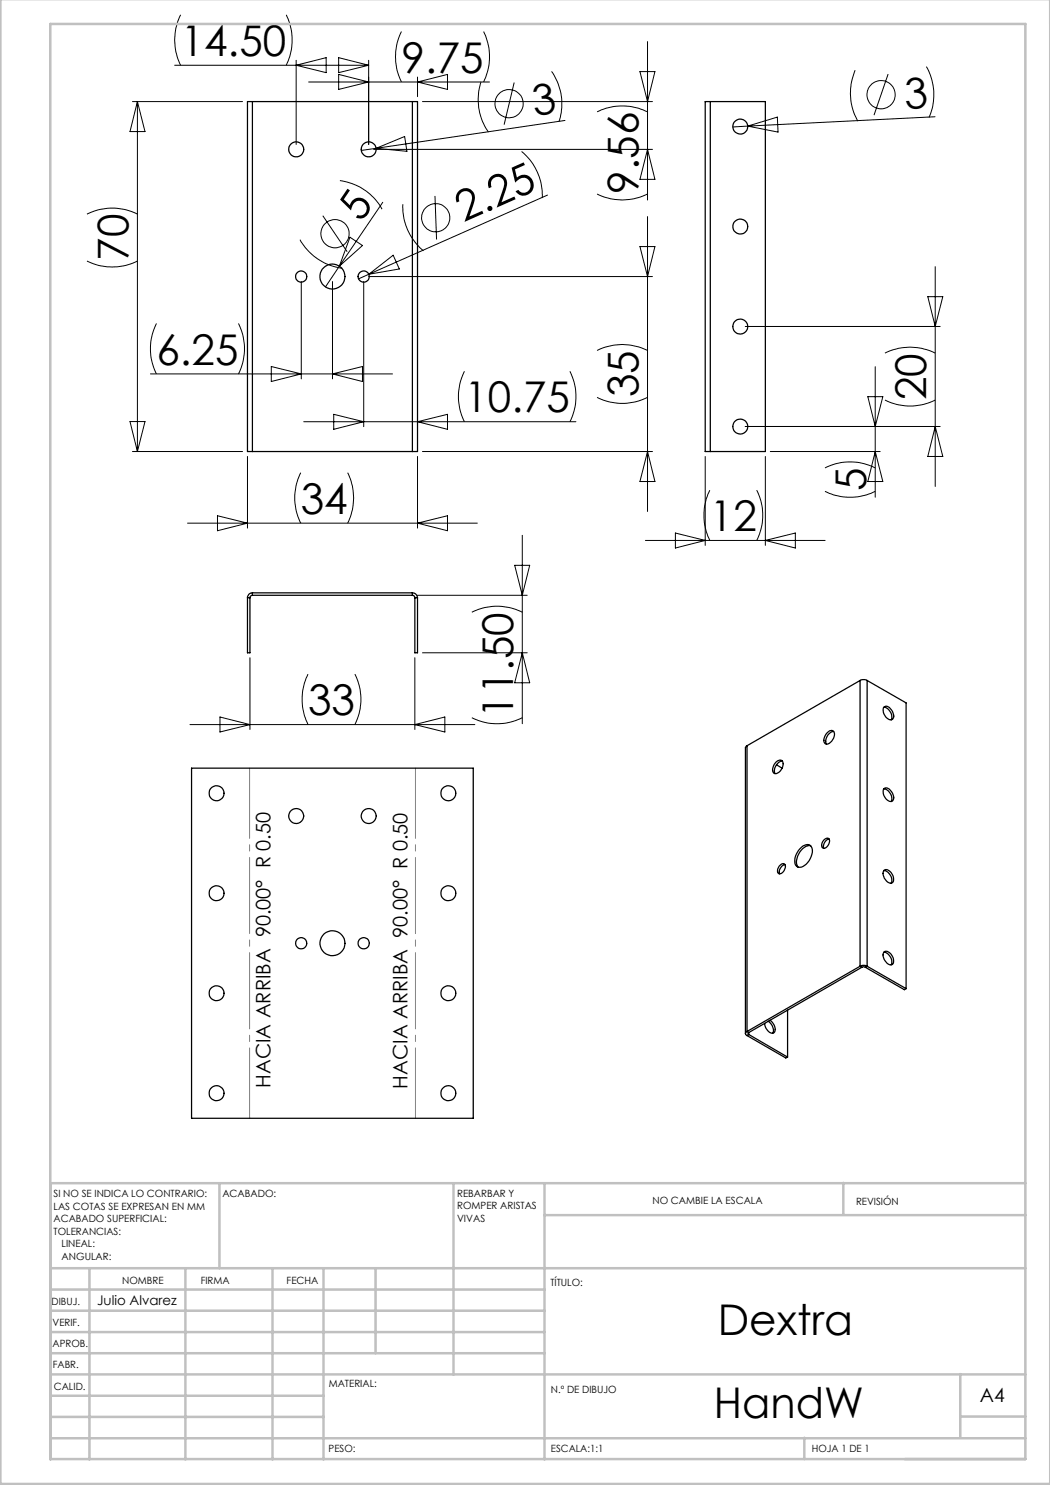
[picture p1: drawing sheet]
<svg xmlns="http://www.w3.org/2000/svg" width="210mm" height="297mm" viewBox="0 0 210 297" stroke-linecap="round" stroke-linejoin="round" font-family="sans-serif">
<g fill="none" stroke="#000" stroke-width=".2">
<path d="M34.9 13h38.8M36.1 3a11.2 11.2 0 0 0 0 10M57.3 3a11.5 11.5 0 0 1 0 10M59.2 12.1v16.8M59.2 13l6-1.5v3zM61.7 16.4h36.2M67.7 14.9l6 1.5-6 1.5zM67.7 11.5l6 1.5-6 1.5zM73.7 12.1v16.8M80.3 6.3a11.2 11.2 0 0 0 0 10.1M83.5 15.4v3.9M83.5 16.4l6-1.5v3z"/>
<path d="M96.2 16.4a11.2 11.2 0 0 0 1.5 10M96.7 6.3a11.5 11.5 0 0 1 0 10.1M102.8 16.5l-2 8.4M110.3 14.3a11.3 11.3 0 0 1 1.5 10M128 14.3h3l-1.5 6zM129.5 8.3v31.7M171 14a11.6 11.6 0 0 0 .6 10.2M177.6 14.8l-2.8 8.2M185.3 13.3a11.2 11.2 0 0 1 .5 10.2M26.5 20.3h22M27.5 20.3v70M27.5 20.3l1.5 6h-3z"/>
<path d="M68 36.1a11.4 11.4 0 0 1 8.4 5.7M74.7 29.9h55.8M75.2 29.7l-3 .4M75.2 29.7l5.7-2.4 .5 3zM84.5 20.3h46M87 39.2l.3 8.7M104.3 30.3a11.3 11.3 0 0 1 4.1 9.3M109.5 39l-35.7 15.9M113 24.1l-37.8 5.6M119.4 38.8a11.2 11.2 0 0 0 10.1 0M119.4 22.4a11.5 11.5 0 0 1 10.1 0M129.5 29.9l1.5 6h-3z"/>
<path d="M149.5 25.2l-3 .2M149.5 25.2l6-1.8 .1 3zM187 23.4l-37.5 1.8M17.4 52.2a11.2 11.2 0 0 0 10.1 0M17.4 42.8a11.2 11.2 0 0 1 10.1 0M60 47.9a11.4 11.4 0 0 0 8.4 5.8M60.3 56.3v19.5M64.6 43.1l4.8 7.2M66.5 56.3v19.5M67.9 53.2l-2.8 4.2M70 47.4l2.5 1.7-4.6 4.1zM72.7 56.3v29"/>
<path d="M73.7 55.3h56.8M73.8 54.9l-2.1 .9M73.8 54.9l4.8-3.9 1.3 2.8zM76.6 40.5l-8.7 12.7M80.6 40.8a11.3 11.3 0 0 0 4.1 9.4M128 49.3h3l-1.5 6zM129.5 43.3v59M185.6 59.3h3l-1.6 6zM187 53.3v44M30.1 74.8h48.4M31.3 64.7a11.2 11.2 0 0 0 0 10.1M47.7 64.7a11.2 11.2 0 0 1 0 10.1"/>
<path d="M54.3 73.3l6 1.5-6 1.5zM66.5 74.8l6-1.5v3zM92.9 74.3a11.2 11.2 0 0 0 0 10M114 74.3a11.2 11.2 0 0 1 0 10M119.4 79.5a11.2 11.2 0 0 0 10.1 0M119.4 70.1a11.2 11.2 0 0 1 10.1 0M149 65.3h39M173.6 79.3h3l-1.6 6zM175 73.3v26.1M177 70.6a11.1 11.1 0 0 1 10 0M26 84.3h3l-1.5 6zM26.5 90.3h22"/>
<path d="M49.5 91.3v14.3M60.1 94.5a11.2 11.2 0 0 0 0 10.1M60.7 84.3h54.5M66.7 82.9l6 1.4-6 1.6zM69.5 94.5a11.2 11.2 0 0 1 0 10.1M83.5 91.3v14.3M83.5 84.3l6-1.4v3zM84.5 90.3h46M129.5 90.3l1.5 6h-3zM141 91.3v17.8M142 98a11.4 11.4 0 0 0 0 10.1M149 85.3h39"/>
<path d="M151.3 98a11.1 11.1 0 0 1 0 10.1M153.1 91.3v17.8M154.1 90.3h21.9M165 98.3a11.4 11.4 0 0 0 10 0M165 93.6a11.1 11.1 0 0 1 10 0M175 90.3l1.6 6h-3zM177 80a11.1 11.1 0 0 0 10 0M187 85.3l1.6 6h-3zM37.5 104.6h58M43.5 103.1l6 1.5-6 1.5zM83.5 119.1h21.9M83.5 104.6l6-1.5v3z"/>
<path d="M102.9 113.1h3l-1.4 6zM104.5 107.1v37.6M129.1 108.1h35.9M135.1 106.6l5.9 1.5-5.9 1.5zM153.1 108.1l6-1.5v3zM50 131.5v14.4M61.6 134.8a11.5 11.5 0 0 0 0 10.1M71 134.8a11.2 11.2 0 0 1 0 10.1M83 131.5v14.4M84.5 130.6h20.9M94.4 122.4a11.2 11.2 0 0 1 10.1 0M104.5 130.6l1.4 6h-3z"/>
<path d="M38 144.9h57M44 143.4l6 1.5-6 1.5zM83 144.9l6-1.5v3zM94.4 143.5a11.2 11.2 0 0 0 10.1 0"/>
<circle cx="176.2" cy="18.9" r="2.82"/>
<circle cx="101.8" cy="20.7" r="2.82"/>
<circle cx="67" cy="46.7" r="2.82"/>
<circle cx="87.1" cy="43.6" r="2.82"/>
</g>
<path d="M83.1 153.6v70M49.9 223.6v-70" fill="none" stroke="#808080" stroke-width=".2" stroke-dasharray="15.2 1.3 1.3 1.3" stroke-dashoffset="1.2"/>
<g fill="none" stroke="#c0c0c0" stroke-width=".5">
<path d="M.1 -.1v296.9h209.9v-296.9M10.1 4.8h195v287h-195zM43.9 236.6v17M90.7 236.6v38.3M108.9 236.6v55.3M168.7 236.6v6.3M205.1 236.6h-195v55.3M10.1 253.6h195M10.1 257.9h98.8M17.9 253.6v38.3M37.1 253.6v38.3M54.5 253.6v38.3"/>
<path d="M64.7 253.6v38.3M75.1 253.6v17M108.9 243h96.2M10.1 270.6h98.8M10.1 266.4h98.8M10.1 262.1h98.8M10.1 279.1h54.6M10.1 274.9h195M192.1 274.8v12.7M10.1 287.7h195M10.1 283.4h54.6M160.9 287.5v4.3"/>
<path d="M192.1 283.3h13"/>
</g>
<g fill="none" stroke="#000" stroke-width=".25">
<path d="M50.5 20.3h-1v70h1M50.5 20.3v70M50.5 20.3h32M82.5 20.3h1v70h-1M82.5 20.3v70M142.1 20.3h-1.1v70h1.1M142.1 20.3h11v70h-11M142.1 20.3v70M50.5 90.3h32M49.5 119.6v11h.5v-11M49.5 119.6h.5M50.5 118.6a.96 .96 0 0 0-1 1"/>
<path d="M50.5 119.1l-.4 .1-.1 .4M50.5 118.6v.5M50.5 119.1h32M50.5 118.6h32M82.5 118.6a1.02 1.02 0 0 1 1 1M82.5 119.1l.3 .1 .2 .4M82.5 118.6v.5M83 119.6v11h.5v-11M83 119.6h.5M172 136.1a1.5 1.5 0 0 1 1.4 0M172 136.1v57.1M172 136.1l-22.6 13.1"/>
<path d="M173.4 136.1v57.1M173.4 136.1l7.8 4.5v57.1M38.3 153.6h56.4v70.1h-56.4zM149.4 149.2l-.3 .3v57.2M149.4 149.2v57.1M155.3 152.4a.76 .76 0 0 1 1-.3 .76 .76 0 0 1 .3 1 1.74 1.74 0 0 1-1.8 1.6 1.61 1.61 0 0 1 .5-2.3zM155.3 153l1.1 .6M156.5 152.2a1.92 1.92 0 0 0-1.5 2.5M165.4 146.6l.3-.2a.75 .75 0 0 1 1-.1 .75 .75 0 0 1 .1 1 1.83 1.83 0 0 1-1.6 1.5 1.32 1.32 0 0 1 0-2zM166.7 146.3a1.98 1.98 0 0 0-1.4 2.5M176.8 157.8l.2-.2a1.66 1.66 0 0 1 1.7 1.6 .76 .76 0 0 1-.3 1.1 .76 .76 0 0 1-1-.4 1.88 1.88 0 0 1-.6-2.1zM176.8 141.4l.2-.1a1.47 1.47 0 0 1 1.6 1.3 .77 .77 0 0 1 .1 1.1 .77 .77 0 0 1-1.1 .1 1.97 1.97 0 0 1-.8-2.4z"/>
<path d="M176.8 157.8a1.92 1.92 0 0 1 1.4 2.5M176.8 141.5a1.92 1.92 0 0 1 1.4 2.5M155.8 173.2l.2-.2a.58 .58 0 0 1 .8-.3 .58 .58 0 0 1 .3 .9 1.19 1.19 0 0 1-1.4 1.1l-.2-.6zM157 172.9a1.52 1.52 0 0 0-1.1 1.9M160 169.7a1.45 1.45 0 0 1 2.2-.4 3.2 3.2 0 0 1-1.3 3.8 1.13 1.13 0 0 1-1.4 .3 1.13 1.13 0 0 1-.5-1.4l.3-1.2zM162.1 169.2a3 3 0 0 0-2.8 2.8v.8l.3 .6M164.7 168l.3-.2a.58 .58 0 0 1 .8 0 .58 .58 0 0 1 0 .8 1 1 0 0 1-1.4 .9v-.7zM165.8 167.8a1.47 1.47 0 0 0-1 1.9M176.8 174.1a1.92 1.92 0 0 1 1.4 2.5M176.8 174a1.64 1.64 0 0 1 1.9 1.8 .7 .7 0 0 1-.3 .8 .7 .7 0 0 1-.9-.2 1.95 1.95 0 0 1-.7-2.4zM172 193.2a1.5 1.5 0 0 1 1.4 0M172 193.2l.4 .3"/>
<path d="M172 193.2l-22.6 13.1M172.4 193.5l.2-.1 .5 .1M172.4 193.5l-22.6 13M173.1 193.5l7.8 4.4 .3-.2M173.4 193.2l-.3 .3M173.4 193.2l7.8 4.5M176.8 190.5a1.92 1.92 0 0 1 1.4 2.5M176.8 190.4a1.64 1.64 0 0 1 1.9 1.7 .7 .7 0 0 1-.3 .8 .7 .7 0 0 1-.9-.2 1.95 1.95 0 0 1-.7-2.3zM149.4 206.3a.42 .42 0 0 0-.3 .4 .42 .42 0 0 0 .3 .4M149.4 206.3l.4 .2M149.4 207.1l7.8 4.5 .3-.2M149.8 206.5l-.2 .2 .2 .2"/>
<path d="M149.8 206.9l-.4 .2M149.8 206.5v.4M149.8 206.9l7.7 4.5M153.6 204.3a2.07 2.07 0 0 1 1 2.4M154 204a1.9 1.9 0 0 1 .8 2.5 1.38 1.38 0 0 1-1.7-1l-.2-.8M157.5 202v9.4"/>
<circle cx="59.2" cy="29.9" r="1.51"/>
<circle cx="73.7" cy="29.9" r="1.49"/>
<circle cx="148.1" cy="25.3" r="1.48"/>
<circle cx="60.2" cy="55.3" r="1.12"/>
<circle cx="66.5" cy="55.3" r="2.5"/>
<circle cx="72.7" cy="55.3" r="1.12"/>
<circle cx="148.1" cy="45.3" r="1.48"/>
<circle cx="148" cy="65.3" r="1.5"/>
<circle cx="148" cy="85.3" r="1.5"/>
<circle cx="43.3" cy="158.7" r="1.49"/>
<circle cx="89.7" cy="158.7" r="1.49"/>
<circle cx="43.3" cy="178.7" r="1.49"/>
<circle cx="59.2" cy="163.2" r="1.5"/>
<circle cx="73.7" cy="163.2" r="1.5"/>
<circle cx="89.7" cy="178.7" r="1.49"/>
<circle cx="43.3" cy="198.7" r="1.49"/>
<circle cx="60.2" cy="188.7" r="1.12"/>
<circle cx="66.5" cy="188.6" r="2.51"/>
<circle cx="72.7" cy="188.7" r="1.13"/>
<circle cx="89.7" cy="198.7" r="1.49"/>
<circle cx="43.3" cy="218.6" r="1.5"/>
<circle cx="89.7" cy="218.6" r="1.5"/>
</g>
<g font-size="8.5">
<text x="36.1" y="11.2">14.50</text>
<text x="80.3" y="14.5">9.75</text>
<text x="106.9" y="23.1" transform="rotate(-8 106.9 23.1)">3</text>
<text x="181" y="21.8" transform="rotate(-3 181 21.8)">3</text>
<text x="127.7" y="38.8" transform="rotate(-90 127.7 38.8)">9.56</text>
<text x="72.2" y="44.6" transform="rotate(-56 72.2 44.6)">5</text>
<text x="92.7" y="44.5" transform="rotate(-24 92.7 44.5)">2.25</text>
<text x="25.7" y="52.2" transform="rotate(-90 25.7 52.2)">70</text>
<text x="31.3" y="72.9">6.25</text>
<text x="92.9" y="82.5">10.75</text>
<text x="127.7" y="79.5" transform="rotate(-90 127.7 79.5)">35</text>
<text x="185.2" y="80" transform="rotate(-90 185.2 80)">20</text>
<text x="173.2" y="98.2" transform="rotate(-90 173.2 98.2)">5</text>
<text x="60.2" y="102.8">34</text>
<text x="142" y="106.2">12</text>
<text x="61.6" y="143">33</text>
<text x="102.6" y="143.5" transform="rotate(-90 102.6 143.5)">11.50</text>
<text x="143.6" y="267">Dextra</text>
<text x="142.8" y="283.5">HandW</text>
</g>
<g font-size="4">
<text x="54.1" y="217.6" transform="rotate(-90 54.1 217.6)">HACIA ARRIBA 90.00° R 0.50</text>
<text x="81.5" y="217.7" transform="rotate(-90 81.5 217.7)">HACIA ARRIBA 90.00° R 0.50</text>
</g>
<text font-size="3.9" x="196" y="280.4">A4</text>
<text font-size="2.7" x="19.4" y="261">Julio Alvarez</text>
<g font-size="2">
<text x="10.7" y="239.5">SI NO SE INDICA LO CONTRARIO:</text>
<text x="44.5" y="239.5">ACABADO:</text>
<text x="91.4" y="239.4">REBARBAR Y</text>
<text x="10.7" y="242">LAS COTAS SE EXPRESAN EN MM</text>
<text x="10.7" y="244.5">ACABADO SUPERFICIAL:</text>
<text x="91.4" y="241.9">ROMPER ARISTAS</text>
<text x="91.4" y="244.4">VIVAS</text>
<text x="130.5" y="240.8">NO CAMBIE LA ESCALA</text>
<text x="171.2" y="241">REVISIÓN</text>
<text x="10.7" y="247">TOLERANCIAS:</text>
<text x="12.3" y="249.5">LINEAL:</text>
<text x="12.3" y="252">ANGULAR:</text>
<text x="24.4" y="256.9">NOMBRE</text>
<text x="40.1" y="256.8">FIRMA</text>
<text x="57.3" y="256.8">FECHA</text>
<text x="110.1" y="257.1">TÍTULO:</text>
<text x="10.3" y="260.9">DIBUJ.</text>
<text x="10.5" y="269.3">APROB.</text>
<text x="10.5" y="265.2">VERIF.</text>
<text x="10.6" y="273.6">FABR.</text>
<text x="10.8" y="278">CALID.</text>
<text x="65.8" y="277.4">MATERIAL:</text>
<text x="110.2" y="278.5">N.º DE DIBUJO</text>
<text x="65.7" y="290.4">PESO:</text>
<text x="110.2" y="290.5">ESCALA:1:1</text>
<text x="162.4" y="290.4">HOJA 1 DE 1</text>
</g>
</svg>
